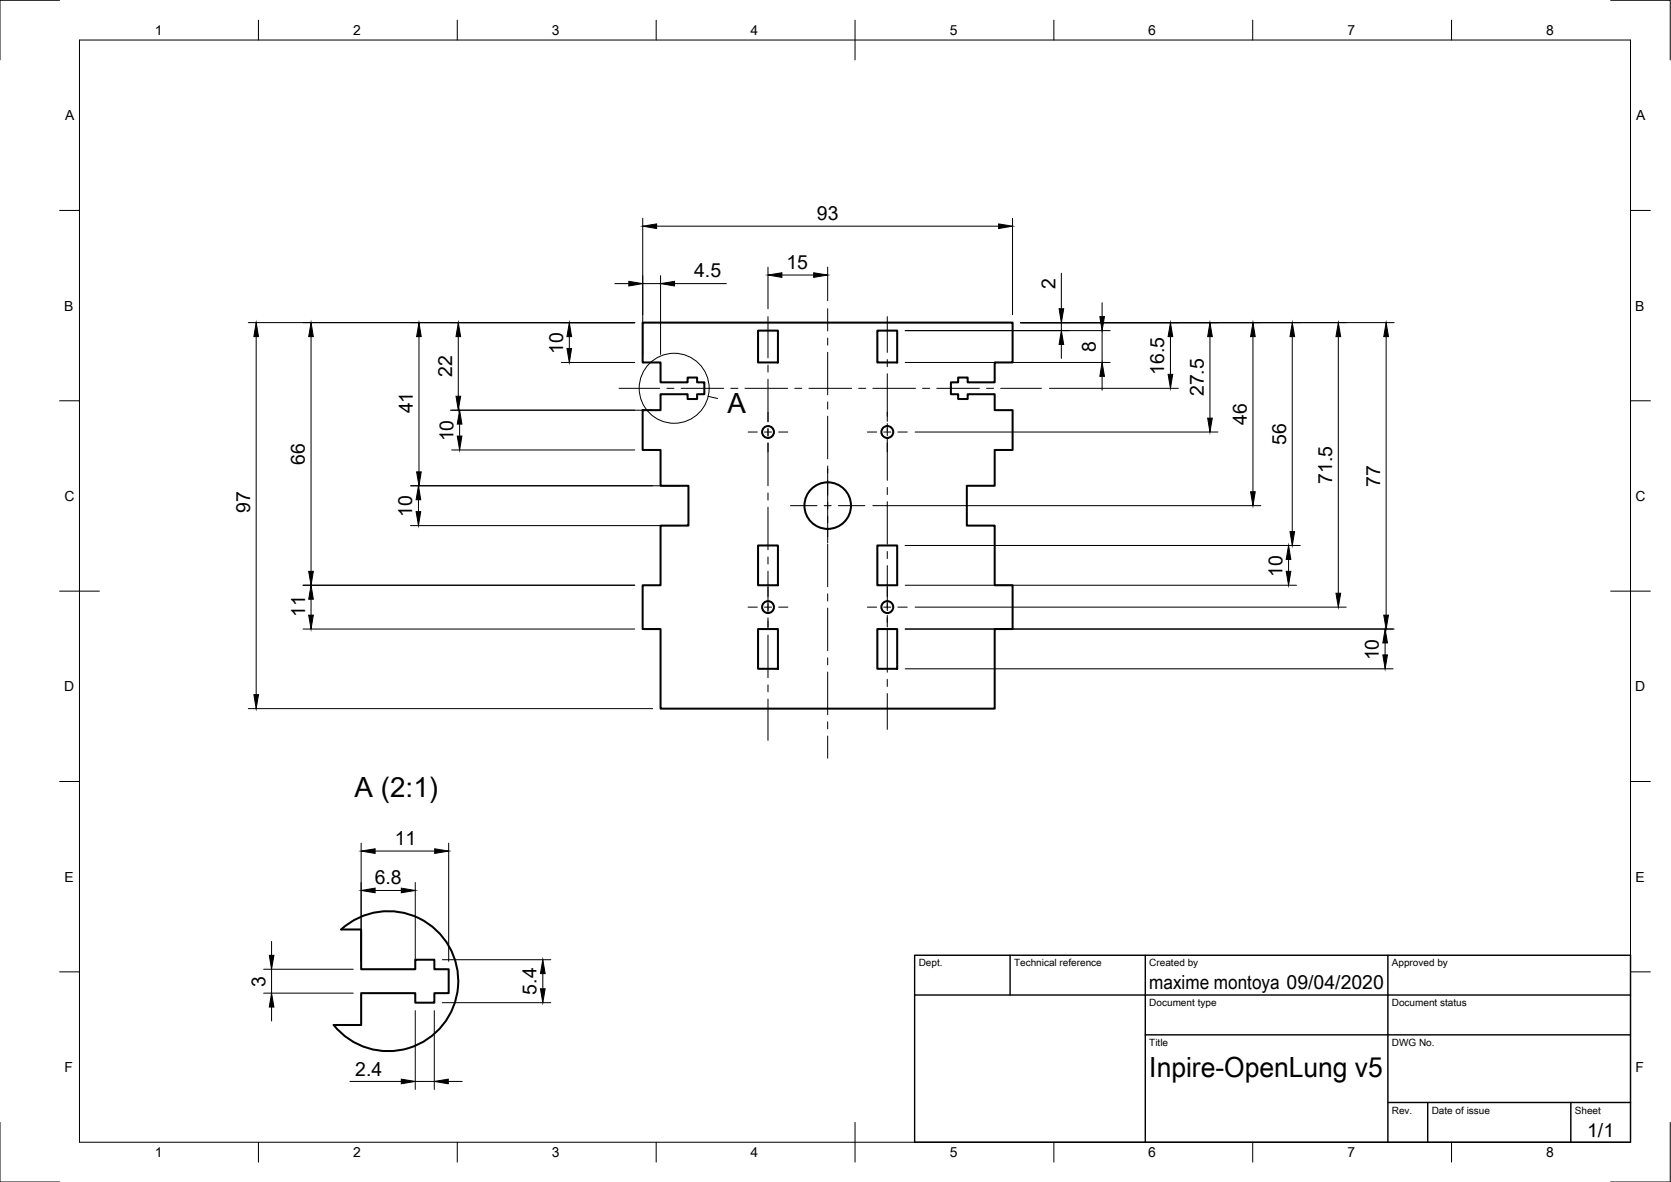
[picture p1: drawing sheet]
<svg xmlns="http://www.w3.org/2000/svg" width="420mm" height="297mm" viewBox="0 0 420 297" stroke-linecap="round" stroke-linejoin="round" font-family="sans-serif">
<!-- layer: Visible -->
<g fill="none" stroke="#000" stroke-width=".51">
<path d="M161.6 81.1h93v10h-4.5v5h-6.8v-1.2h-2.4v1.2h-1.8v3h1.8v1.2h2.4v-1.2h6.8v4h4.5v10h-4.5v9h-7v10h7v15h4.5v11h-4.5v20h-84v-20h-4.5v-11h4.5v-15h7v-10h-7v-9h-4.5v-10h4.5v-4h6.8v1.2h2.4v-1.2h1.8v-3h-1.8v-1.2h-2.4v1.2h-6.8v-5h-4.5zM190.6 83.1h5v8h-5zM220.6 83.1h5v8h-5zM190.6 137.1h5v10h-5zM220.6 137.1h5v10h-5zM190.6 158.1h5v10h-5zM220.6 158.1h5v10h-5zM85.8 233.6h5v10h13.6v-2.4h4.8v2.4h3.6v6h-3.6v2.4h-4.8v-2.4h-13.6v8h-6.9M85.8 233.6a17.6 17.6 0 0 1 25.1 1.4 17.6 17.6 0 0 1-2 25.1 17.6 17.6 0 0 1-25-2.5"/>
<circle cx="193.1" cy="108.6" r="1.49"/>
<circle cx="223.1" cy="108.6" r="1.49"/>
<circle cx="208.1" cy="127.1" r="5.9"/>
<circle cx="193.1" cy="152.6" r="1.49"/>
<circle cx="223.1" cy="152.6" r="1.49"/>
</g>
<!-- layer: Border -->
<g fill="none" stroke="#000" stroke-width=".25">
<path d="M15 .1h-15v15M20 10.1h390v276.9h-390zM65 5.1v5M115 5.1v5M165 5.1v5M215 5.1v10M265 5.1v5M315 5.1v5M365 5.1v5M405 .1h15v15M15 52.9h5M410 52.9h5"/>
<path d="M15 100.7h5M410 100.7h5M15 148.6h10M405 148.6h10M15 196.4h5M410 196.4h5M15 244.2h5M410 244.2h5M0 282.1v14.9h15M65 287v5M115 287v5M165 287v5"/>
<path d="M215 282.1v9.9M265 287v5M315 287v5M365 287v5M420 282.1v14.9h-15"/>
</g>
<!-- layer: TitleBlock -->
<path d="M230 240.1h180v46.9h-180zM230 250h180M254 240.1v9.9M288 240.1v46.9M349 240.1v46.9M288 260.1h122M349 277.1h61M359 277.1v9.9M395 277.1v9.9" fill="none" stroke="#000" stroke-width=".36"/>
<!-- layer: Dimensions -->
<g fill="none" stroke="#000" stroke-width=".25">
<path d="M161.6 54.8v34.3M165.1 56.8h86M254.6 54.8v24.3M154.6 71.3h3.5M161.6 71.3h4.5M166.1 69.3v19.8M169.6 71.3h13M193.1 67.1v10.5M196.6 69.1h8M208.1 67.1v8.5M266.9 68.7v8.9M277.1 76.1v3.5"/>
<path d="M62.4 81.1h97.2M64.4 84.6v90M78.2 84.6v59M105.3 84.6v34M115.2 84.6v15M141.1 91.1h18.5M143.2 84.6v3M227.6 91.1h51.5M227.6 83.1h51.5M256.6 81.1h93.9M263.9 97.6h32.4M266.9 81.1v2"/>
<path d="M266.9 86.6v3.5M277.1 83.1v8M277.1 94.6v3.5M294.3 84.6v9.5M304.2 84.6v20.5M315 84.6v39M324.9 84.6v49M336.5 84.6v64.5M348.5 84.6v70M113.2 103.1h50.9M113.6 113.1h46M115.6 106.6v3"/>
<path d="M230.1 108.6h76.1M103.2 122.1h67.9M103.2 132.1h67.9M105.2 125.6v3M219.5 127.1h97.5M227.6 137.1h99.3M76.2 147.1h83.4M76.2 158.1h83.4M78.2 150.6v4M227.6 147.1h98.4M227.6 158.1h122.9M230.1 152.6h108.4"/>
<path d="M324 140.6v3M62.4 178.1h101.7M227.6 168.1h122.7M348.3 161.6v3M90.8 211.9v29.7M94.3 213.9h15M112.8 211.9v29.7M68.3 236.6v3.5M94.3 223.8h6.6M104.4 221.8v19.8M66.3 243.6h22.5M66.3 249.6h22.5"/>
<path d="M68.3 243.6v6M68.3 253.1v3.5M104.4 254v19.8M109.2 254v19.8M111.2 252h27.3M111.2 241.2h27.3M136.5 244.7v3.8M88 271.8h12.9M104.4 271.8h4.8M112.7 271.8h3.5"/>
</g>
<g fill="#000" stroke="#000" stroke-width=".25">
<path d="M161.6 56.8l3.5-.5v1.1zM251.1 56.3l3.5 .5-3.5 .6zM158.1 70.7l3.5 .6-3.5 .6zM166.1 71.3l3.5-.6v1.2zM193.1 69.1l3.5-.6v1.2zM204.6 68.5l3.5 .6-3.5 .6zM266.3 77.6h1.2l-.6 3.5zM276.5 79.6h1.2l-.6 3.5zM64.4 81.1l.6 3.5h-1.2zM78.2 81.1l.6 3.5h-1.2zM105.3 81.1l.6 3.5h-1.1zM115.2 81.1l.6 3.5h-1.1z"/>
<path d="M114.7 99.6h1.1l-.6 3.5zM143.2 81.1l.5 3.5h-1.1zM142.6 87.6h1.1l-.5 3.5zM266.9 83.1l.6 3.5h-1.2zM277.1 91.1l.6 3.5h-1.2zM294.3 81.1l.6 3.5h-1.2zM293.7 94.1h1.2l-.6 3.5zM304.2 81.1l.6 3.5h-1.1zM315 81.1l.6 3.5h-1.1zM324.9 81.1l.6 3.5h-1.1zM336.5 81.1l.6 3.5h-1.2zM348.5 81.1l.6 3.5h-1.2z"/>
<path d="M104.8 118.6h1.1l-.6 3.5zM115.6 103.1l.5 3.5h-1.1zM115 109.6h1.1l-.5 3.5zM303.7 105.1h1.1l-.6 3.5zM105.2 122.1l.6 3.5h-1.2zM104.6 128.6h1.2l-.6 3.5zM314.5 123.6h1.1l-.6 3.5zM324.4 133.6h1.1l-.6 3.5zM77.6 143.6h1.2l-.6 3.5zM78.2 147.1l.6 3.5h-1.2zM77.6 154.6h1.2l-.6 3.5zM324 137.1l.6 3.5h-1.2z"/>
<path d="M323.4 143.6h1.2l-.6 3.5zM335.9 149.1h1.2l-.6 3.5zM347.9 154.6h1.2l-.6 3.5zM63.8 174.6h1.2l-.6 3.5zM348.3 158.1l.6 3.5h-1.2zM347.7 164.6h1.2l-.6 3.5zM90.8 213.9l3.5-.6v1.2zM109.3 213.3l3.5 .6-3.5 .6zM90.8 223.8l3.5-.6v1.2zM100.9 223.2l3.5 .6-3.5 .6zM67.7 240.1h1.2l-.6 3.5zM68.3 249.6l.6 3.5h-1.2z"/>
<path d="M135.9 248.5h1.2l-.6 3.5zM136.5 241.2l.6 3.5h-1.2zM100.9 271.2l3.5 .6-3.5 .6zM109.2 271.8l3.5-.6v1.2z"/>
</g>
<!-- layer: Center Lines -->
<g fill="none" stroke="#000" stroke-width=".25">
<path d="M193.1 79.6v10.3M208.1 77.6v5.6M223.1 79.6v9M155.7 97.6h10.2M167.7 97.6h1.8M171.3 97.6h10.7M183.7 97.6h1.8M187.3 97.6h10.7M193.1 91.7v1.8M193.1 95.3v10.7M199.8 97.6h1.8M203.4 97.6h10.7"/>
<path d="M208.1 84.9v1.8M208.1 88.5v10.7M215.9 97.6h1.8M219.5 97.6h10.7M223.1 90.4v1.7M223.1 93.9v12M232 97.6h1.8M235.5 97.6h10.8M248.1 97.6h1.7M251.6 97.6h10.3M188.1 108.6h2.3M192.2 108.6h1.8"/>
<path d="M193.1 107.7v1.9M193.1 111.3v10.8M195.8 108.6h2.3M208.1 101v1.8M208.1 104.6v10.7M208.1 117.1v19.3M218.1 108.6h2.3M222.2 108.6h1.8M223.1 106.4v3.1M223.1 110v10.7M225.8 108.6h2.3M193.1 123.9v1.8"/>
<path d="M193.1 127.5v10.7M193.1 140v1.7M198.8 127.1h6.6M207.2 127.1h1.8M208.1 136.7v10.8M210.8 127.1h6.6M223.1 122.5v1.8M223.1 126.1v10.7M223.1 138.6v1.8M188.1 152.6h2.3M192.2 152.6h1.8M193.1 143.5v10.7"/>
<path d="M193.1 155.3v2.5M193.1 159.6v10.7M195.8 152.6h2.3M208.1 149.2v1.8M208.1 152.8v10.7M218.1 152.6h2.3M222.2 152.6h1.8M223.1 142.1v11.4M223.1 154.7v2.9M223.1 158.2v10.7M225.8 152.6h2.3M193.1 172.1v1.8"/>
<path d="M193.1 175.7v10.3M208.1 165.3v1.8M208.1 168.9v10.7M223.1 170.7v1.8M223.1 174.3v9M208.1 181.4v1.8M208.1 185v5.5"/>
</g>
<!-- layer: Annotations -->
<g fill="none" stroke="#000" stroke-width=".25">
<path d="M178.1 99.6l2.3 .5"/>
<circle cx="169.5" cy="97.6" r="8.8"/>
</g>
<g font-size="7">
<text x="182.9" y="103.8">A</text>
<text x="89.2" y="200.2">A (2:1)</text>
<text x="289" y="270.6">Inpire-OpenLung v5</text>
</g>
<g font-size="4.9">
<text x="205.4" y="55.3">93</text>
<text x="174.5" y="69.7">4.5</text>
<text x="197.7" y="67.6">15</text>
<text x="265.4" y="72.6" transform="rotate(-90 265.4 72.6)">2</text>
<text x="141.6" y="88.9" transform="rotate(-90 141.6 88.9)">10</text>
<text x="275.6" y="88.4" transform="rotate(-90 275.6 88.4)">8</text>
<text x="113.7" y="94.7" transform="rotate(-90 113.7 94.7)">22</text>
<text x="292.7" y="94.3" transform="rotate(-90 292.7 94.3)">16.5</text>
<text x="302.7" y="99.6" transform="rotate(-90 302.7 99.6)">27.5</text>
<text x="103.8" y="103.9" transform="rotate(-90 103.8 103.9)">41</text>
<text x="313.5" y="106.7" transform="rotate(-90 313.5 106.7)">46</text>
<text x="114" y="110.9" transform="rotate(-90 114 110.9)">10</text>
<text x="323.4" y="111.8" transform="rotate(-90 323.4 111.8)">56</text>
<text x="76.6" y="116.8" transform="rotate(-90 76.6 116.8)">66</text>
<text x="334.9" y="121.6" transform="rotate(-90 334.9 121.6)">71.5</text>
<text x="347" y="122.3" transform="rotate(-90 347 122.3)">77</text>
<text x="62.9" y="128.9" transform="rotate(-90 62.9 128.9)">97</text>
<text x="103.7" y="129.9" transform="rotate(-90 103.7 129.9)">10</text>
<text x="322.4" y="145" transform="rotate(-90 322.4 145)">10</text>
<text x="76.7" y="155.1" transform="rotate(-90 76.7 155.1)">11</text>
<text x="346.7" y="166" transform="rotate(-90 346.7 166)">10</text>
<text x="99.3" y="212.4">11</text>
<text x="94.2" y="222.2">6.8</text>
<text x="66.7" y="247.9" transform="rotate(-90 66.7 247.9)">3</text>
<text x="134.9" y="250" transform="rotate(-90 134.9 250)">5.4</text>
<text x="289" y="248.5">maxime montoya 09/04/2020</text>
<text x="89.3" y="270.3">2.4</text>
<text x="399.1" y="285.7">1/1</text>
</g>
<g font-size="3.5">
<text x="39" y="8.8">1</text>
<text x="88.8" y="8.8">2</text>
<text x="138.8" y="8.8">3</text>
<text x="188.7" y="8.8">4</text>
<text x="238.8" y="8.8">5</text>
<text x="288.7" y="8.8">6</text>
<text x="338.8" y="8.8">7</text>
<text x="388.8" y="8.8">8</text>
<text x="16.4" y="30.2">A</text>
<text x="411.4" y="30.2">A</text>
<text x="16.2" y="78">B</text>
<text x="411.2" y="78">B</text>
<text x="16.2" y="125.9">C</text>
<text x="411.2" y="125.9">C</text>
<text x="16.2" y="173.7">D</text>
<text x="411.2" y="173.7">D</text>
<text x="16.2" y="221.6">E</text>
<text x="411.2" y="221.6">E</text>
<text x="16.2" y="269.4">F</text>
<text x="411.2" y="269.4">F</text>
<text x="39" y="290.8">1</text>
<text x="88.8" y="290.8">2</text>
<text x="138.8" y="290.8">3</text>
<text x="188.7" y="290.8">4</text>
<text x="238.8" y="290.8">5</text>
<text x="288.7" y="290.8">6</text>
<text x="338.8" y="290.8">7</text>
<text x="388.8" y="290.8">8</text>
</g>
<g font-size="2.5">
<text x="231" y="242.9">Dept.</text>
<text x="255" y="242.9">Technical reference</text>
<text x="289" y="242.9">Created by</text>
<text x="350" y="242.9">Approved by</text>
<text x="289" y="252.8">Document type</text>
<text x="350" y="252.8">Document status</text>
<text x="289" y="262.9">Title</text>
<text x="350" y="262.9">DWG No.</text>
<text x="350" y="279.9">Rev.</text>
<text x="360" y="279.9">Date of issue</text>
<text x="396" y="279.9">Sheet</text>
</g>
</svg>
